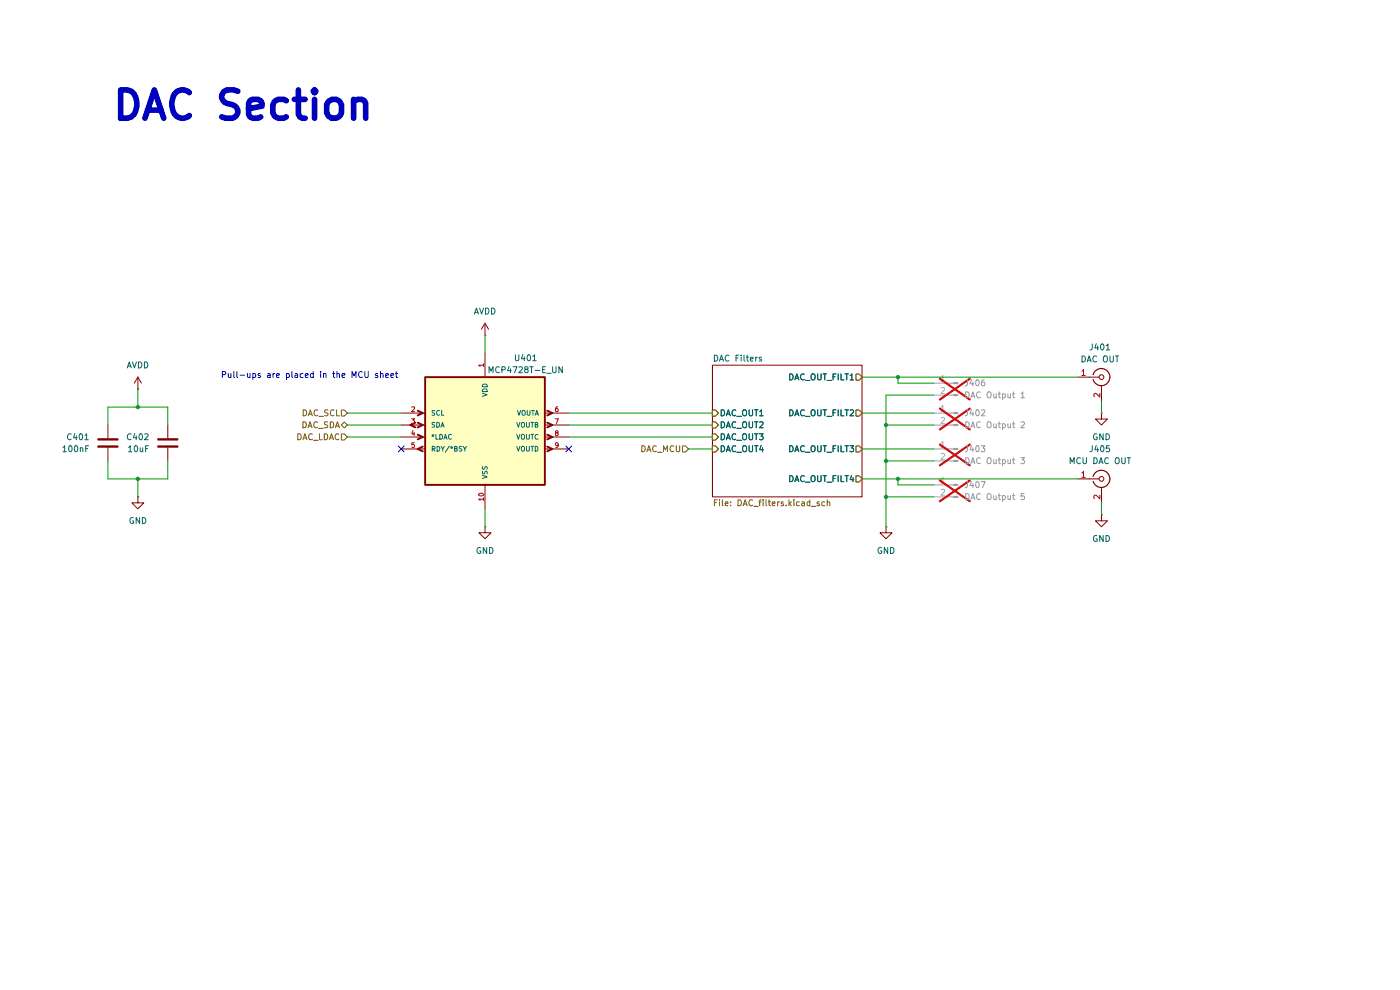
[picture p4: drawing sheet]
(kicad_sch
 (version 20250114)
 (generator "eeschema")
 (generator_version "9.0")
 (paper "A4")
 (title_block
  (company "Elnady Electronics"))
 (lib_symbols
  (symbol "Connector:Conn_01x02_Pin"
   (pin_names
    (offset 1.016) (hide yes)) (exclude_from_sim no) (in_bom yes) (on_board yes)
   (property "Reference" "J" (at 0 2.54 0) (effects (font (size 1.27 1.27))))
   (property "Value" "Conn_01x02_Pin" (at 0 -5.08 0) (effects (font (size 1.27 1.27))))
   (property "Footprint" "" (at 0 0 0) (effects (font (size 1.27 1.27)) (hide yes)))
   (property "Datasheet" "~" (at 0 0 0) (effects (font (size 1.27 1.27)) (hide yes)))
   (property "Description" "Generic connector, single row, 01x02, script generated" (at 0 0 0) (effects (font (size 1.27 1.27)) (hide yes)))
   (property "ki_locked" "" (at 0 0 0) (effects (font (size 1.27 1.27))))
   (symbol "Conn_01x02_Pin_1_1"
    (rectangle (start 0.8636 0.127) (end 0 -0.127) (stroke (width 0.1524) (type default)) (fill (type outline)))
    (rectangle (start 0.8636 -2.413) (end 0 -2.667) (stroke (width 0.1524) (type default)) (fill (type outline)))
    (polyline (pts (xy 1.27 0) (xy 0.8636 0)) (stroke (width 0.1524) (type default)) (fill (type none)))
    (polyline (pts (xy 1.27 -2.54) (xy 0.8636 -2.54)) (stroke (width 0.1524) (type default)) (fill (type none)))
    (pin passive line (at 5.08 0 180) (length 3.81) (name "Pin_1" (effects (font (size 1.27 1.27)))) (number "1" (effects (font (size 1.27 1.27)))))
    (pin passive line (at 5.08 -2.54 180) (length 3.81) (name "Pin_2" (effects (font (size 1.27 1.27)))) (number "2" (effects (font (size 1.27 1.27))))))
   (embedded_fonts no))
  (symbol "Connector:Conn_Coaxial"
   (pin_names
    (offset 1.016) (hide yes)) (exclude_from_sim no) (in_bom yes) (on_board yes)
   (property "Reference" "J" (at 0.254 3.048 0) (effects (font (size 1.27 1.27))))
   (property "Value" "Conn_Coaxial" (at 2.921 0 90) (effects (font (size 1.27 1.27))))
   (property "Footprint" "" (at 0 0 0) (effects (font (size 1.27 1.27)) (hide yes)))
   (property "Datasheet" "~" (at 0 0 0) (effects (font (size 1.27 1.27)) (hide yes)))
   (property "Description" "coaxial connector (BNC, SMA, SMB, SMC, Cinch/RCA, LEMO, ...)" (at 0 0 0) (effects (font (size 1.27 1.27)) (hide yes)))
   (symbol "Conn_Coaxial_0_1"
    (polyline (pts (xy -2.54 0) (xy -0.508 0)) (stroke (width 0) (type default)) (fill (type none)))
    (arc (start 1.778 0) (mid 0.222 -1.8079) (end -1.778 -0.508) (stroke (width 0.254) (type default)) (fill (type none)))
    (arc (start -1.778 0.508) (mid 0.2221 1.8084) (end 1.778 0) (stroke (width 0.254) (type default)) (fill (type none)))
    (circle (center 0 0) (radius 0.508) (stroke (width 0.2032) (type default)) (fill (type none)))
    (polyline (pts (xy 0 -2.54) (xy 0 -1.778)) (stroke (width 0) (type default)) (fill (type none))))
   (symbol "Conn_Coaxial_1_1"
    (pin passive line (at -5.08 0 0) (length 2.54) (name "In" (effects (font (size 1.27 1.27)))) (number "1" (effects (font (size 1.27 1.27)))))
    (pin passive line (at 0 -5.08 90) (length 2.54) (name "Ext" (effects (font (size 1.27 1.27)))) (number "2" (effects (font (size 1.27 1.27))))))
   (embedded_fonts no))
  (symbol "Device:C"
   (pin_numbers (hide yes))
   (pin_names
    (offset 0.254)) (exclude_from_sim no) (in_bom yes) (on_board yes)
   (property "Reference" "C" (at 0.635 2.54 0) (effects (font (size 1.27 1.27)) (justify left)))
   (property "Value" "C" (at 0.635 -2.54 0) (effects (font (size 1.27 1.27)) (justify left)))
   (property "Footprint" "" (at 0.9652 -3.81 0) (effects (font (size 1.27 1.27)) (hide yes)))
   (property "Datasheet" "~" (at 0 0 0) (effects (font (size 1.27 1.27)) (hide yes)))
   (property "Description" "Unpolarized capacitor" (at 0 0 0) (effects (font (size 1.27 1.27)) (hide yes)))
   (symbol "C_0_1"
    (polyline (pts (xy -2.032 0.762) (xy 2.032 0.762)) (stroke (width 0.508) (type default)) (fill (type none)))
    (polyline (pts (xy -2.032 -0.762) (xy 2.032 -0.762)) (stroke (width 0.508) (type default)) (fill (type none))))
   (symbol "C_1_1"
    (pin passive line (at 0 3.81 270) (length 2.794) (name "~" (effects (font (size 1.27 1.27)))) (number "1" (effects (font (size 1.27 1.27)))))
    (pin passive line (at 0 -3.81 90) (length 2.794) (name "~" (effects (font (size 1.27 1.27)))) (number "2" (effects (font (size 1.27 1.27))))))
   (embedded_fonts no))
  (symbol "MCP4728T-E_UN:MCP4728T-E_UN"
   (pin_names
    (offset 1.016)) (exclude_from_sim no) (in_bom yes) (on_board yes)
   (property "Reference" "U401" (at 8.636 15.494 0) (effects (font (size 1.27 1.27))))
   (property "Value" "MCP4728T-E_UN" (at 8.636 12.954 0) (effects (font (size 1.27 1.27))))
   (property "Footprint" "MCP4728T-E_UN:SOP50P490X110-10N" (at 0 1.27 0) (effects (font (size 1.27 1.27)) (justify bottom) (hide yes)))
   (property "Datasheet" "" (at 0 0 0) (effects (font (size 1.27 1.27)) (hide yes)))
   (property "Description" "" (at 0 0 0) (effects (font (size 1.27 1.27)) (hide yes)))
   (property "MF" "Microchip" (at 0 3.81 0) (effects (font (size 1.27 1.27)) (justify bottom) (hide yes)))
   (property "Description_1" "QUAD, 12-BIT NV DAC WITH I2C INTERFACE 10 MSOP 3X3MM T/R;MSOP-10 | Microchip Technology Inc. MCP4728T-E/UN" (at -0.254 48.26 0) (effects (font (size 1.27 1.27)) (justify bottom) (hide yes)))
   (property "PACKAGE" "MSOP-10" (at 0 3.81 0) (effects (font (size 1.27 1.27)) (justify bottom) (hide yes)))
   (property "MPN" "MCP4728T-E/UN" (at 0 3.81 0) (effects (font (size 1.27 1.27)) (justify bottom) (hide yes)))
   (property "Price" "None" (at 0 3.81 0) (effects (font (size 1.27 1.27)) (justify bottom) (hide yes)))
   (property "Package" "MSOP-10 Microchip" (at 0 3.81 0) (effects (font (size 1.27 1.27)) (justify bottom) (hide yes)))
   (property "OC_FARNELL" "1800217" (at 0 3.81 0) (effects (font (size 1.27 1.27)) (justify bottom) (hide yes)))
   (property "SnapEDA_Link" "https://www.snapeda.com/parts/MCP4728T-E/UN/Microchip+Technology/view-part/?ref=snap" (at -0.254 48.26 0) (effects (font (size 1.27 1.27)) (justify bottom) (hide yes)))
   (property "MP" "MCP4728T-E/UN" (at 0 3.81 0) (effects (font (size 1.27 1.27)) (justify bottom) (hide yes)))
   (property "SUPPLIER" "MICROCHIP" (at 0 3.81 0) (effects (font (size 1.27 1.27)) (justify bottom) (hide yes)))
   (property "OC_NEWARK" "08R1808" (at 0 3.81 0) (effects (font (size 1.27 1.27)) (justify bottom) (hide yes)))
   (property "Availability" "In Stock" (at 0 3.81 0) (effects (font (size 1.27 1.27)) (justify bottom) (hide yes)))
   (property "Check_prices" "https://www.snapeda.com/parts/MCP4728T-E/UN/Microchip+Technology/view-part/?ref=eda" (at -0.254 48.26 0) (effects (font (size 1.27 1.27)) (justify bottom) (hide yes)))
   (symbol "MCP4728T-E_UN_0_0"
    (polyline (pts (xy -14.7828 1.778) (xy -15.8242 1.27)) (stroke (width 0.4064) (type default)) (fill (type none)))
    (polyline (pts (xy -14.7828 0.762) (xy -15.8242 1.27)) (stroke (width 0.4064) (type default)) (fill (type none)))
    (polyline (pts (xy -13.208 3.81) (xy -14.2748 4.318)) (stroke (width 0.4064) (type default)) (fill (type none)))
    (polyline (pts (xy -13.208 3.81) (xy -14.2748 3.302)) (stroke (width 0.4064) (type default)) (fill (type none)))
    (polyline (pts (xy -13.208 1.27) (xy -14.2748 1.778)) (stroke (width 0.4064) (type default)) (fill (type none)))
    (polyline (pts (xy -13.208 1.27) (xy -14.2748 0.762)) (stroke (width 0.4064) (type default)) (fill (type none)))
    (polyline (pts (xy -13.208 -1.27) (xy -14.2748 -0.762)) (stroke (width 0.4064) (type default)) (fill (type none)))
    (polyline (pts (xy -13.208 -1.27) (xy -14.2748 -1.778)) (stroke (width 0.4064) (type default)) (fill (type none)))
    (polyline (pts (xy -13.208 -3.302) (xy -14.2748 -3.81)) (stroke (width 0.4064) (type default)) (fill (type none)))
    (polyline (pts (xy -13.208 -4.318) (xy -14.2748 -3.81)) (stroke (width 0.4064) (type default)) (fill (type none)))
    (rectangle (start -12.7 -11.43) (end 12.7 11.43) (stroke (width 0.4064) (type default)) (fill (type background)))
    (polyline (pts (xy 13.208 4.318) (xy 14.2748 3.81)) (stroke (width 0.4064) (type default)) (fill (type none)))
    (polyline (pts (xy 13.208 3.302) (xy 14.2748 3.81)) (stroke (width 0.4064) (type default)) (fill (type none)))
    (polyline (pts (xy 13.208 1.778) (xy 14.2748 1.27)) (stroke (width 0.4064) (type default)) (fill (type none)))
    (polyline (pts (xy 13.208 0.762) (xy 14.2748 1.27)) (stroke (width 0.4064) (type default)) (fill (type none)))
    (polyline (pts (xy 13.208 -0.762) (xy 14.2748 -1.27)) (stroke (width 0.4064) (type default)) (fill (type none)))
    (polyline (pts (xy 13.208 -1.778) (xy 14.2748 -1.27)) (stroke (width 0.4064) (type default)) (fill (type none)))
    (polyline (pts (xy 13.208 -3.302) (xy 14.2748 -3.81)) (stroke (width 0.4064) (type default)) (fill (type none)))
    (polyline (pts (xy 13.208 -4.318) (xy 14.2748 -3.81)) (stroke (width 0.4064) (type default)) (fill (type none)))
    (pin input line (at -17.78 3.81 0) (length 5.08) (name "SCL" (effects (font (size 1.016 1.016)))) (number "2" (effects (font (size 1.016 1.016)))))
    (pin bidirectional line (at -17.78 1.27 0) (length 5.08) (name "SDA" (effects (font (size 1.016 1.016)))) (number "3" (effects (font (size 1.016 1.016)))))
    (pin input line (at -17.78 -1.27 0) (length 5.08) (name "*LDAC" (effects (font (size 1.016 1.016)))) (number "4" (effects (font (size 1.016 1.016)))))
    (pin output line (at -17.78 -3.81 0) (length 5.08) (name "RDY/*BSY" (effects (font (size 1.016 1.016)))) (number "5" (effects (font (size 1.016 1.016)))))
    (pin power_in line (at 0 16.51 270) (length 5.08) (name "VDD" (effects (font (size 1.016 1.016)))) (number "1" (effects (font (size 1.016 1.016)))))
    (pin power_in line (at 0 -16.51 90) (length 5.08) (name "VSS" (effects (font (size 1.016 1.016)))) (number "10" (effects (font (size 1.016 1.016)))))
    (pin output line (at 17.78 3.81 180) (length 5.08) (name "VOUTA" (effects (font (size 1.016 1.016)))) (number "6" (effects (font (size 1.016 1.016)))))
    (pin output line (at 17.78 1.27 180) (length 5.08) (name "VOUTB" (effects (font (size 1.016 1.016)))) (number "7" (effects (font (size 1.016 1.016)))))
    (pin output line (at 17.78 -1.27 180) (length 5.08) (name "VOUTC" (effects (font (size 1.016 1.016)))) (number "8" (effects (font (size 1.016 1.016)))))
    (pin output line (at 17.78 -3.81 180) (length 5.08) (name "VOUTD" (effects (font (size 1.016 1.016)))) (number "9" (effects (font (size 1.016 1.016))))))
   (embedded_fonts no))
  (symbol "power:+3.3V"
   (power)
   (pin_numbers (hide yes))
   (pin_names
    (offset 0) (hide yes)) (exclude_from_sim no) (in_bom yes) (on_board yes)
   (property "Reference" "#PWR" (at 0 -3.81 0) (effects (font (size 1.27 1.27)) (hide yes)))
   (property "Value" "+3.3V" (at 0 3.556 0) (effects (font (size 1.27 1.27))))
   (property "Footprint" "" (at 0 0 0) (effects (font (size 1.27 1.27)) (hide yes)))
   (property "Datasheet" "" (at 0 0 0) (effects (font (size 1.27 1.27)) (hide yes)))
   (property "Description" "Power symbol creates a global label with name \"+3.3V\"" (at 0 0 0) (effects (font (size 1.27 1.27)) (hide yes)))
   (symbol "+3.3V_0_1"
    (polyline (pts (xy -0.762 1.27) (xy 0 2.54)) (stroke (width 0) (type default)) (fill (type none)))
    (polyline (pts (xy 0 2.54) (xy 0.762 1.27)) (stroke (width 0) (type default)) (fill (type none)))
    (polyline (pts (xy 0 0) (xy 0 2.54)) (stroke (width 0) (type default)) (fill (type none))))
   (symbol "+3.3V_1_1"
    (pin power_in line (at 0 0 90) (length 0) (name "~" (effects (font (size 1.27 1.27)))) (number "1" (effects (font (size 1.27 1.27))))))
   (embedded_fonts no))
  (symbol "power:+5V"
   (power)
   (pin_numbers (hide yes))
   (pin_names
    (offset 0) (hide yes)) (exclude_from_sim no) (in_bom yes) (on_board yes)
   (property "Reference" "#PWR" (at 0 -3.81 0) (effects (font (size 1.27 1.27)) (hide yes)))
   (property "Value" "+5V" (at 0 3.556 0) (effects (font (size 1.27 1.27))))
   (property "Footprint" "" (at 0 0 0) (effects (font (size 1.27 1.27)) (hide yes)))
   (property "Datasheet" "" (at 0 0 0) (effects (font (size 1.27 1.27)) (hide yes)))
   (property "Description" "Power symbol creates a global label with name \"+5V\"" (at 0 0 0) (effects (font (size 1.27 1.27)) (hide yes)))
   (symbol "+5V_0_1"
    (polyline (pts (xy -0.762 1.27) (xy 0 2.54)) (stroke (width 0) (type default)) (fill (type none)))
    (polyline (pts (xy 0 2.54) (xy 0.762 1.27)) (stroke (width 0) (type default)) (fill (type none)))
    (polyline (pts (xy 0 0) (xy 0 2.54)) (stroke (width 0) (type default)) (fill (type none))))
   (symbol "+5V_1_1"
    (pin power_in line (at 0 0 90) (length 0) (name "~" (effects (font (size 1.27 1.27)))) (number "1" (effects (font (size 1.27 1.27))))))
   (embedded_fonts no))
  (symbol "power:GND"
   (power)
   (pin_numbers (hide yes))
   (pin_names
    (offset 0) (hide yes)) (exclude_from_sim no) (in_bom yes) (on_board yes)
   (property "Reference" "#PWR" (at 0 -6.35 0) (effects (font (size 1.27 1.27)) (hide yes)))
   (property "Value" "GND" (at 0 -3.81 0) (effects (font (size 1.27 1.27))))
   (property "Footprint" "" (at 0 0 0) (effects (font (size 1.27 1.27)) (hide yes)))
   (property "Datasheet" "" (at 0 0 0) (effects (font (size 1.27 1.27)) (hide yes)))
   (property "Description" "Power symbol creates a global label with name \"GND\" , ground" (at 0 0 0) (effects (font (size 1.27 1.27)) (hide yes)))
   (symbol "GND_0_1"
    (polyline (pts (xy 0 0) (xy 0 -1.27) (xy 1.27 -1.27) (xy 0 -2.54) (xy -1.27 -1.27) (xy 0 -1.27)) (stroke (width 0) (type default)) (fill (type none))))
   (symbol "GND_1_1"
    (pin power_in line (at 0 0 270) (length 0) (name "~" (effects (font (size 1.27 1.27)))) (number "1" (effects (font (size 1.27 1.27))))))
   (embedded_fonts no)))
 (text "DAC Section"
  (exclude_from_sim no)
  (at 51.562 22.606 0)
  (effects (font (size 6 6) (thickness 1.2)
    (bold yes))))
 (text "Pull-ups are placed in the MCU sheet"
  (exclude_from_sim no)
  (at 46.736 79.756 0)
  (effects (font (size 1.27 1.27)) (justify left)
   (href "#2")))
 (junction
  (at 187.96 97.79)
  (diameter 0)
  (color 0 0 0 0))
 (junction
  (at 187.96 90.17)
  (diameter 0)
  (color 0 0 0 0))
 (junction
  (at 187.96 105.41)
  (diameter 0)
  (color 0 0 0 0))
 (junction
  (at 190.5 80.01)
  (diameter 0)
  (color 0 0 0 0))
 (junction
  (at 190.5 101.6)
  (diameter 0)
  (color 0 0 0 0))
 (junction
  (at 29.21 86.36)
  (diameter 0)
  (color 0 0 0 0))
 (junction
  (at 29.21 101.6)
  (diameter 0)
  (color 0 0 0 0))
 (no_connect
  (at 120.65 95.25))
 (no_connect
  (at 85.09 95.25))
 (wire
  (pts (xy 35.56 86.36) (xy 35.56 90.17))
  (stroke (width 0) (type default)))
 (wire
  (pts (xy 29.21 82.55) (xy 29.21 86.36))
  (stroke (width 0) (type default)))
 (wire
  (pts (xy 120.65 90.17) (xy 151.13 90.17))
  (stroke (width 0) (type default)))
 (wire
  (pts (xy 102.87 107.95) (xy 102.87 111.76))
  (stroke (width 0) (type default)))
 (wire
  (pts (xy 182.88 80.01) (xy 190.5 80.01))
  (stroke (width 0) (type default)))
 (wire
  (pts (xy 198.12 83.82) (xy 187.96 83.82))
  (stroke (width 0) (type default)))
 (wire
  (pts (xy 182.88 101.6) (xy 190.5 101.6))
  (stroke (width 0) (type default)))
 (wire
  (pts (xy 187.96 97.79) (xy 187.96 105.41))
  (stroke (width 0) (type default)))
 (wire
  (pts (xy 22.86 101.6) (xy 29.21 101.6))
  (stroke (width 0) (type default)))
 (wire
  (pts (xy 22.86 97.79) (xy 22.86 101.6))
  (stroke (width 0) (type default)))
 (wire
  (pts (xy 102.87 71.12) (xy 102.87 74.93))
  (stroke (width 0) (type default)))
 (wire
  (pts (xy 190.5 102.87) (xy 190.5 101.6))
  (stroke (width 0) (type default)))
 (wire
  (pts (xy 187.96 97.79) (xy 198.12 97.79))
  (stroke (width 0) (type default)))
 (wire
  (pts (xy 187.96 83.82) (xy 187.96 90.17))
  (stroke (width 0) (type default)))
 (wire
  (pts (xy 233.68 106.68) (xy 233.68 109.22))
  (stroke (width 0) (type default)))
 (wire
  (pts (xy 190.5 101.6) (xy 228.6 101.6))
  (stroke (width 0) (type default)))
 (wire
  (pts (xy 187.96 90.17) (xy 187.96 97.79))
  (stroke (width 0) (type default)))
 (wire
  (pts (xy 120.65 87.63) (xy 151.13 87.63))
  (stroke (width 0) (type default)))
 (wire
  (pts (xy 73.66 92.71) (xy 85.09 92.71))
  (stroke (width 0) (type default)))
 (wire
  (pts (xy 187.96 90.17) (xy 198.12 90.17))
  (stroke (width 0) (type default)))
 (wire
  (pts (xy 22.86 86.36) (xy 29.21 86.36))
  (stroke (width 0) (type default)))
 (wire
  (pts (xy 198.12 102.87) (xy 190.5 102.87))
  (stroke (width 0) (type default)))
 (wire
  (pts (xy 120.65 92.71) (xy 151.13 92.71))
  (stroke (width 0) (type default)))
 (wire
  (pts (xy 29.21 101.6) (xy 35.56 101.6))
  (stroke (width 0) (type default)))
 (wire
  (pts (xy 190.5 80.01) (xy 228.6 80.01))
  (stroke (width 0) (type default)))
 (wire
  (pts (xy 35.56 101.6) (xy 35.56 97.79))
  (stroke (width 0) (type default)))
 (wire
  (pts (xy 190.5 81.28) (xy 190.5 80.01))
  (stroke (width 0) (type default)))
 (wire
  (pts (xy 187.96 105.41) (xy 198.12 105.41))
  (stroke (width 0) (type default)))
 (wire
  (pts (xy 29.21 86.36) (xy 35.56 86.36))
  (stroke (width 0) (type default)))
 (wire
  (pts (xy 233.68 85.09) (xy 233.68 87.63))
  (stroke (width 0) (type default)))
 (wire
  (pts (xy 73.66 90.17) (xy 85.09 90.17))
  (stroke (width 0) (type default)))
 (wire
  (pts (xy 22.86 90.17) (xy 22.86 86.36))
  (stroke (width 0) (type default)))
 (wire
  (pts (xy 187.96 105.41) (xy 187.96 111.76))
  (stroke (width 0) (type default)))
 (wire
  (pts (xy 146.05 95.25) (xy 151.13 95.25))
  (stroke (width 0) (type default)))
 (wire
  (pts (xy 182.88 95.25) (xy 198.12 95.25))
  (stroke (width 0) (type default)))
 (wire
  (pts (xy 73.66 87.63) (xy 85.09 87.63))
  (stroke (width 0) (type default)))
 (wire
  (pts (xy 29.21 101.6) (xy 29.21 105.41))
  (stroke (width 0) (type default)))
 (wire
  (pts (xy 182.88 87.63) (xy 198.12 87.63))
  (stroke (width 0) (type default)))
 (wire
  (pts (xy 198.12 81.28) (xy 190.5 81.28))
  (stroke (width 0) (type default)))
 (hierarchical_label "DAC_SCL"
  (shape input)
  (at 73.66 87.63 180)
  (effects (font (size 1.27 1.27)) (justify right)))
 (hierarchical_label "DAC_SDA"
  (shape bidirectional)
  (at 73.66 90.17 180)
  (effects (font (size 1.27 1.27)) (justify right)))
 (hierarchical_label "DAC_MCU"
  (shape input)
  (at 146.05 95.25 180)
  (effects (font (size 1.27 1.27)) (justify right)))
 (hierarchical_label "DAC_LDAC"
  (shape input)
  (at 73.66 92.71 180)
  (effects (font (size 1.27 1.27)) (justify right)))
 (symbol
  (lib_id "Connector:Conn_Coaxial")
  (at 233.68 101.6 0)
  (unit 1)
  (exclude_from_sim no)
  (in_bom yes)
  (on_board yes)
  (dnp no)
  (property "Reference" "J405" (at 233.3626 95.25 0) (effects (font (size 1.27 1.27))))
  (property "Value" "MCU DAC OUT" (at 233.3626 97.79 0) (effects (font (size 1.27 1.27))))
  (property "Footprint" "DOSIN-801-0083:CONN4_DOSIN-801_DOS" (at 233.68 101.6 0) (effects (font (size 1.27 1.27)) (hide yes)))
  (property "Datasheet" "~" (at 233.68 101.6 0) (effects (font (size 1.27 1.27)) (hide yes)))
  (property "Description" "coaxial connector (BNC, SMA, SMB, SMC, Cinch/RCA, LEMO, ...)" (at 233.68 101.6 0) (effects (font (size 1.27 1.27)) (hide yes)))
  (property "MPN" "DOSIN-801-0083" (at 233.68 101.6 0) (effects (font (size 1.27 1.27)) (hide yes)))
  (pin "1")
  (pin "2"))
 (symbol
  (lib_id "power:GND")
  (at 29.21 105.41 0)
  (unit 1)
  (exclude_from_sim no)
  (in_bom yes)
  (on_board yes)
  (dnp no)
  (fields_autoplaced yes)
  (property "Reference" "#PWR0404" (at 29.21 111.76 0) (effects (font (size 1.27 1.27)) (hide yes)))
  (property "Value" "GND" (at 29.21 110.49 0) (effects (font (size 1.27 1.27))))
  (property "Footprint" "" (at 29.21 105.41 0) (effects (font (size 1.27 1.27)) (hide yes)))
  (property "Datasheet" "" (at 29.21 105.41 0) (effects (font (size 1.27 1.27)) (hide yes)))
  (property "Description" "Power symbol creates a global label with name \"GND\" , ground" (at 29.21 105.41 0) (effects (font (size 1.27 1.27)) (hide yes)))
  (pin "1"))
 (symbol
  (lib_id "MCP4728T-E_UN:MCP4728T-E_UN")
  (at 102.87 91.44 0)
  (unit 1)
  (exclude_from_sim no)
  (in_bom yes)
  (on_board yes)
  (dnp no)
  (fields_autoplaced yes)
  (property "Reference" "U401" (at 111.506 75.946 0) (effects (font (size 1.27 1.27))))
  (property "Value" "MCP4728T-E_UN" (at 111.506 78.486 0) (effects (font (size 1.27 1.27))))
  (property "Footprint" "MCP4728T-E_UN:SOP50P490X110-10N" (at 102.87 90.17 0) (effects (font (size 1.27 1.27)) (justify bottom) (hide yes)))
  (property "Datasheet" "" (at 102.87 91.44 0) (effects (font (size 1.27 1.27)) (hide yes)))
  (property "Description" "" (at 102.87 91.44 0) (effects (font (size 1.27 1.27)) (hide yes)))
  (property "MF" "Microchip" (at 102.87 87.63 0) (effects (font (size 1.27 1.27)) (justify bottom) (hide yes)))
  (property "Description_1" "QUAD, 12-BIT NV DAC WITH I2C INTERFACE 10 MSOP 3X3MM T/R;MSOP-10 | Microchip Technology Inc. MCP4728T-E/UN" (at 102.616 43.18 0) (effects (font (size 1.27 1.27)) (justify bottom) (hide yes)))
  (property "PACKAGE" "MSOP-10" (at 102.87 87.63 0) (effects (font (size 1.27 1.27)) (justify bottom) (hide yes)))
  (property "MPN" "MCP4728T-E/UN" (at 102.87 87.63 0) (effects (font (size 1.27 1.27)) (justify bottom) (hide yes)))
  (property "Price" "None" (at 102.87 87.63 0) (effects (font (size 1.27 1.27)) (justify bottom) (hide yes)))
  (property "Package" "MSOP-10 Microchip" (at 102.87 87.63 0) (effects (font (size 1.27 1.27)) (justify bottom) (hide yes)))
  (property "OC_FARNELL" "1800217" (at 102.87 87.63 0) (effects (font (size 1.27 1.27)) (justify bottom) (hide yes)))
  (property "SnapEDA_Link" "https://www.snapeda.com/parts/MCP4728T-E/UN/Microchip+Technology/view-part/?ref=snap" (at 102.616 43.18 0) (effects (font (size 1.27 1.27)) (justify bottom) (hide yes)))
  (property "MP" "MCP4728T-E/UN" (at 102.87 87.63 0) (effects (font (size 1.27 1.27)) (justify bottom) (hide yes)))
  (property "SUPPLIER" "MICROCHIP" (at 102.87 87.63 0) (effects (font (size 1.27 1.27)) (justify bottom) (hide yes)))
  (property "OC_NEWARK" "08R1808" (at 102.87 87.63 0) (effects (font (size 1.27 1.27)) (justify bottom) (hide yes)))
  (property "Availability" "In Stock" (at 102.87 87.63 0) (effects (font (size 1.27 1.27)) (justify bottom) (hide yes)))
  (property "Check_prices" "https://www.snapeda.com/parts/MCP4728T-E/UN/Microchip+Technology/view-part/?ref=eda" (at 102.616 43.18 0) (effects (font (size 1.27 1.27)) (justify bottom) (hide yes)))
  (pin "9")
  (pin "8")
  (pin "7")
  (pin "6")
  (pin "10")
  (pin "1")
  (pin "5")
  (pin "4")
  (pin "3")
  (pin "2"))
 (symbol
  (lib_id "power:GND")
  (at 233.68 87.63 0)
  (unit 1)
  (exclude_from_sim no)
  (in_bom yes)
  (on_board yes)
  (dnp no)
  (fields_autoplaced yes)
  (property "Reference" "#PWR0407" (at 233.68 93.98 0) (effects (font (size 1.27 1.27)) (hide yes)))
  (property "Value" "GND" (at 233.68 92.71 0) (effects (font (size 1.27 1.27))))
  (property "Footprint" "" (at 233.68 87.63 0) (effects (font (size 1.27 1.27)) (hide yes)))
  (property "Datasheet" "" (at 233.68 87.63 0) (effects (font (size 1.27 1.27)) (hide yes)))
  (property "Description" "Power symbol creates a global label with name \"GND\" , ground" (at 233.68 87.63 0) (effects (font (size 1.27 1.27)) (hide yes)))
  (pin "1"))
 (symbol
  (lib_id "Connector:Conn_01x02_Pin")
  (at 203.2 102.87 0)
  (mirror y)
  (unit 1)
  (exclude_from_sim no)
  (in_bom yes)
  (on_board yes)
  (dnp yes)
  (fields_autoplaced yes)
  (property "Reference" "J407" (at 204.47 102.8699 0) (effects (font (size 1.27 1.27)) (justify right)))
  (property "Value" "DAC Output 5" (at 204.47 105.4099 0) (effects (font (size 1.27 1.27)) (justify right)))
  (property "Footprint" "Connector_PinHeader_2.54mm:PinHeader_1x02_P2.54mm_Vertical" (at 203.2 102.87 0) (effects (font (size 1.27 1.27)) (hide yes)))
  (property "Datasheet" "~" (at 203.2 102.87 0) (effects (font (size 1.27 1.27)) (hide yes)))
  (property "Description" "Generic connector, single row, 01x02, script generated" (at 203.2 102.87 0) (effects (font (size 1.27 1.27)) (hide yes)))
  (pin "2")
  (pin "1"))
 (symbol
  (lib_id "Device:C")
  (at 22.86 93.98 0)
  (unit 1)
  (exclude_from_sim no)
  (in_bom yes)
  (on_board yes)
  (dnp no)
  (property "Reference" "C401" (at 19.05 92.7099 0) (effects (font (size 1.27 1.27)) (justify right)))
  (property "Value" "100nF" (at 19.05 95.2499 0) (effects (font (size 1.27 1.27)) (justify right)))
  (property "Footprint" "Capacitor_SMD:C_0603_1608Metric" (at 23.8252 97.79 0) (effects (font (size 1.27 1.27)) (hide yes)))
  (property "Datasheet" "~" (at 22.86 93.98 0) (effects (font (size 1.27 1.27)) (hide yes)))
  (property "Description" "100nF 0603" (at 22.86 93.98 0) (effects (font (size 1.27 1.27)) (hide yes)))
  (property "MPN" "0603B104M250CT" (at 22.86 93.98 0) (effects (font (size 1.27 1.27)) (hide yes)))
  (pin "2")
  (pin "1"))
 (symbol
  (lib_id "Connector:Conn_01x02_Pin")
  (at 203.2 95.25 0)
  (mirror y)
  (unit 1)
  (exclude_from_sim no)
  (in_bom yes)
  (on_board yes)
  (dnp yes)
  (fields_autoplaced yes)
  (property "Reference" "J403" (at 204.47 95.2499 0) (effects (font (size 1.27 1.27)) (justify right)))
  (property "Value" "DAC Output 3" (at 204.47 97.7899 0) (effects (font (size 1.27 1.27)) (justify right)))
  (property "Footprint" "Connector_PinHeader_2.54mm:PinHeader_1x02_P2.54mm_Vertical" (at 203.2 95.25 0) (effects (font (size 1.27 1.27)) (hide yes)))
  (property "Datasheet" "~" (at 203.2 95.25 0) (effects (font (size 1.27 1.27)) (hide yes)))
  (property "Description" "Generic connector, single row, 01x02, script generated" (at 203.2 95.25 0) (effects (font (size 1.27 1.27)) (hide yes)))
  (pin "2")
  (pin "1"))
 (symbol
  (lib_id "Connector:Conn_Coaxial")
  (at 233.68 80.01 0)
  (unit 1)
  (exclude_from_sim no)
  (in_bom yes)
  (on_board yes)
  (dnp no)
  (property "Reference" "J401" (at 233.3626 73.66 0) (effects (font (size 1.27 1.27))))
  (property "Value" "DAC OUT" (at 233.3626 76.2 0) (effects (font (size 1.27 1.27))))
  (property "Footprint" "DOSIN-801-0083:CONN4_DOSIN-801_DOS" (at 233.68 80.01 0) (effects (font (size 1.27 1.27)) (hide yes)))
  (property "Datasheet" "~" (at 233.68 80.01 0) (effects (font (size 1.27 1.27)) (hide yes)))
  (property "Description" "coaxial connector (BNC, SMA, SMB, SMC, Cinch/RCA, LEMO, ...)" (at 233.68 80.01 0) (effects (font (size 1.27 1.27)) (hide yes)))
  (property "MPN" "DOSIN-801-0083" (at 233.68 80.01 0) (effects (font (size 1.27 1.27)) (hide yes)))
  (pin "1")
  (pin "2"))
 (symbol
  (lib_id "Device:C")
  (at 35.56 93.98 0)
  (unit 1)
  (exclude_from_sim no)
  (in_bom yes)
  (on_board yes)
  (dnp no)
  (property "Reference" "C402" (at 31.75 92.7099 0) (effects (font (size 1.27 1.27)) (justify right)))
  (property "Value" "10uF" (at 31.75 95.2499 0) (effects (font (size 1.27 1.27)) (justify right)))
  (property "Footprint" "Capacitor_SMD:C_0603_1608Metric" (at 36.5252 97.79 0) (effects (font (size 1.27 1.27)) (hide yes)))
  (property "Datasheet" "~" (at 35.56 93.98 0) (effects (font (size 1.27 1.27)) (hide yes)))
  (property "Description" "1uF 0603" (at 35.56 93.98 0) (effects (font (size 1.27 1.27)) (hide yes)))
  (property "MPN" "CL10A106MP8NNNC" (at 35.56 93.98 0) (effects (font (size 1.27 1.27)) (hide yes)))
  (pin "2")
  (pin "1"))
 (symbol
  (lib_id "Connector:Conn_01x02_Pin")
  (at 203.2 81.28 0)
  (mirror y)
  (unit 1)
  (exclude_from_sim no)
  (in_bom yes)
  (on_board yes)
  (dnp yes)
  (fields_autoplaced yes)
  (property "Reference" "J406" (at 204.47 81.2799 0) (effects (font (size 1.27 1.27)) (justify right)))
  (property "Value" "DAC Output 1" (at 204.47 83.8199 0) (effects (font (size 1.27 1.27)) (justify right)))
  (property "Footprint" "Connector_PinHeader_2.54mm:PinHeader_1x02_P2.54mm_Vertical" (at 203.2 81.28 0) (effects (font (size 1.27 1.27)) (hide yes)))
  (property "Datasheet" "~" (at 203.2 81.28 0) (effects (font (size 1.27 1.27)) (hide yes)))
  (property "Description" "Generic connector, single row, 01x02, script generated" (at 203.2 81.28 0) (effects (font (size 1.27 1.27)) (hide yes)))
  (pin "2")
  (pin "1"))
 (symbol
  (lib_id "power:GND")
  (at 102.87 111.76 0)
  (unit 1)
  (exclude_from_sim no)
  (in_bom yes)
  (on_board yes)
  (dnp no)
  (fields_autoplaced yes)
  (property "Reference" "#PWR0401" (at 102.87 118.11 0) (effects (font (size 1.27 1.27)) (hide yes)))
  (property "Value" "GND" (at 102.87 116.84 0) (effects (font (size 1.27 1.27))))
  (property "Footprint" "" (at 102.87 111.76 0) (effects (font (size 1.27 1.27)) (hide yes)))
  (property "Datasheet" "" (at 102.87 111.76 0) (effects (font (size 1.27 1.27)) (hide yes)))
  (property "Description" "Power symbol creates a global label with name \"GND\" , ground" (at 102.87 111.76 0) (effects (font (size 1.27 1.27)) (hide yes)))
  (pin "1"))
 (symbol
  (lib_id "power:GND")
  (at 187.96 111.76 0)
  (unit 1)
  (exclude_from_sim no)
  (in_bom yes)
  (on_board yes)
  (dnp no)
  (fields_autoplaced yes)
  (property "Reference" "#PWR0406" (at 187.96 118.11 0) (effects (font (size 1.27 1.27)) (hide yes)))
  (property "Value" "GND" (at 187.96 116.84 0) (effects (font (size 1.27 1.27))))
  (property "Footprint" "" (at 187.96 111.76 0) (effects (font (size 1.27 1.27)) (hide yes)))
  (property "Datasheet" "" (at 187.96 111.76 0) (effects (font (size 1.27 1.27)) (hide yes)))
  (property "Description" "Power symbol creates a global label with name \"GND\" , ground" (at 187.96 111.76 0) (effects (font (size 1.27 1.27)) (hide yes)))
  (pin "1"))
 (symbol
  (lib_id "power:+5V")
  (at 29.21 82.55 0)
  (unit 1)
  (exclude_from_sim no)
  (in_bom yes)
  (on_board yes)
  (dnp no)
  (fields_autoplaced yes)
  (property "Reference" "#PWR0405" (at 29.21 86.36 0) (effects (font (size 1.27 1.27)) (hide yes)))
  (property "Value" "AVDD" (at 29.21 77.47 0) (effects (font (size 1.27 1.27))))
  (property "Footprint" "" (at 29.21 82.55 0) (effects (font (size 1.27 1.27)) (hide yes)))
  (property "Datasheet" "" (at 29.21 82.55 0) (effects (font (size 1.27 1.27)) (hide yes)))
  (property "Description" "Power symbol creates a global label with name \"AVDD\"" (at 29.21 82.55 0) (effects (font (size 1.27 1.27)) (hide yes)))
  (pin "1"))
 (symbol
  (lib_id "power:+3.3V")
  (at 102.87 71.12 0)
  (unit 1)
  (exclude_from_sim no)
  (in_bom yes)
  (on_board yes)
  (dnp no)
  (fields_autoplaced yes)
  (property "Reference" "#PWR0402" (at 102.87 74.93 0) (effects (font (size 1.27 1.27)) (hide yes)))
  (property "Value" "AVDD" (at 102.87 66.04 0) (effects (font (size 1.27 1.27))))
  (property "Footprint" "" (at 102.87 71.12 0) (effects (font (size 1.27 1.27)) (hide yes)))
  (property "Datasheet" "" (at 102.87 71.12 0) (effects (font (size 1.27 1.27)) (hide yes)))
  (property "Description" "Power symbol creates a global label with name \"AVDD\"" (at 102.87 71.12 0) (effects (font (size 1.27 1.27)) (hide yes)))
  (pin "1"))
 (symbol
  (lib_id "Connector:Conn_01x02_Pin")
  (at 203.2 87.63 0)
  (mirror y)
  (unit 1)
  (exclude_from_sim no)
  (in_bom yes)
  (on_board yes)
  (dnp yes)
  (fields_autoplaced yes)
  (property "Reference" "J402" (at 204.47 87.6299 0) (effects (font (size 1.27 1.27)) (justify right)))
  (property "Value" "DAC Output 2" (at 204.47 90.1699 0) (effects (font (size 1.27 1.27)) (justify right)))
  (property "Footprint" "Connector_PinHeader_2.54mm:PinHeader_1x02_P2.54mm_Vertical" (at 203.2 87.63 0) (effects (font (size 1.27 1.27)) (hide yes)))
  (property "Datasheet" "~" (at 203.2 87.63 0) (effects (font (size 1.27 1.27)) (hide yes)))
  (property "Description" "Generic connector, single row, 01x02, script generated" (at 203.2 87.63 0) (effects (font (size 1.27 1.27)) (hide yes)))
  (pin "2")
  (pin "1"))
 (symbol
  (lib_id "power:GND")
  (at 233.68 109.22 0)
  (unit 1)
  (exclude_from_sim no)
  (in_bom yes)
  (on_board yes)
  (dnp no)
  (fields_autoplaced yes)
  (property "Reference" "#PWR0408" (at 233.68 115.57 0) (effects (font (size 1.27 1.27)) (hide yes)))
  (property "Value" "GND" (at 233.68 114.3 0) (effects (font (size 1.27 1.27))))
  (property "Footprint" "" (at 233.68 109.22 0) (effects (font (size 1.27 1.27)) (hide yes)))
  (property "Datasheet" "" (at 233.68 109.22 0) (effects (font (size 1.27 1.27)) (hide yes)))
  (property "Description" "Power symbol creates a global label with name \"GND\" , ground" (at 233.68 109.22 0) (effects (font (size 1.27 1.27)) (hide yes)))
  (pin "1"))
 (sheet
  (at 151.13 77.47)
  (size 31.75 27.94)
  (exclude_from_sim no)
  (in_bom yes)
  (on_board yes)
  (dnp no)
  (fields_autoplaced yes)
  (stroke (width 0.1524) (type solid))
  (fill (color 0 0 0 0.0000))
  (property "Sheetname" "DAC Filters" (at 151.13 76.7584 0) (effects (font (size 1.27 1.27)) (justify left bottom)))
  (property "Sheetfile" "DAC_filters.kicad_sch" (at 151.13 105.9946 0) (effects (font (size 1.27 1.27)) (justify left top)))
  (pin "DAC_OUT3" input (at 151.13 92.71 180) (effects (font (size 1.27 1.27)) (justify left)))
  (pin "DAC_OUT1" input (at 151.13 87.63 180) (effects (font (size 1.27 1.27)) (justify left)))
  (pin "DAC_OUT2" input (at 151.13 90.17 180) (effects (font (size 1.27 1.27)) (justify left)))
  (pin "DAC_OUT_FILT2" output (at 182.88 87.63 0) (effects (font (size 1.27 1.27)) (justify right)))
  (pin "DAC_OUT_FILT1" output (at 182.88 80.01 0) (effects (font (size 1.27 1.27)) (justify right)))
  (pin "DAC_OUT_FILT3" output (at 182.88 95.25 0) (effects (font (size 1.27 1.27)) (justify right)))
  (pin "DAC_OUT_FILT4" output (at 182.88 101.6 0) (effects (font (size 1.27 1.27)) (justify right)))
  (pin "DAC_OUT4" input (at 151.13 95.25 180) (effects (font (size 1.27 1.27)) (justify left)))))
